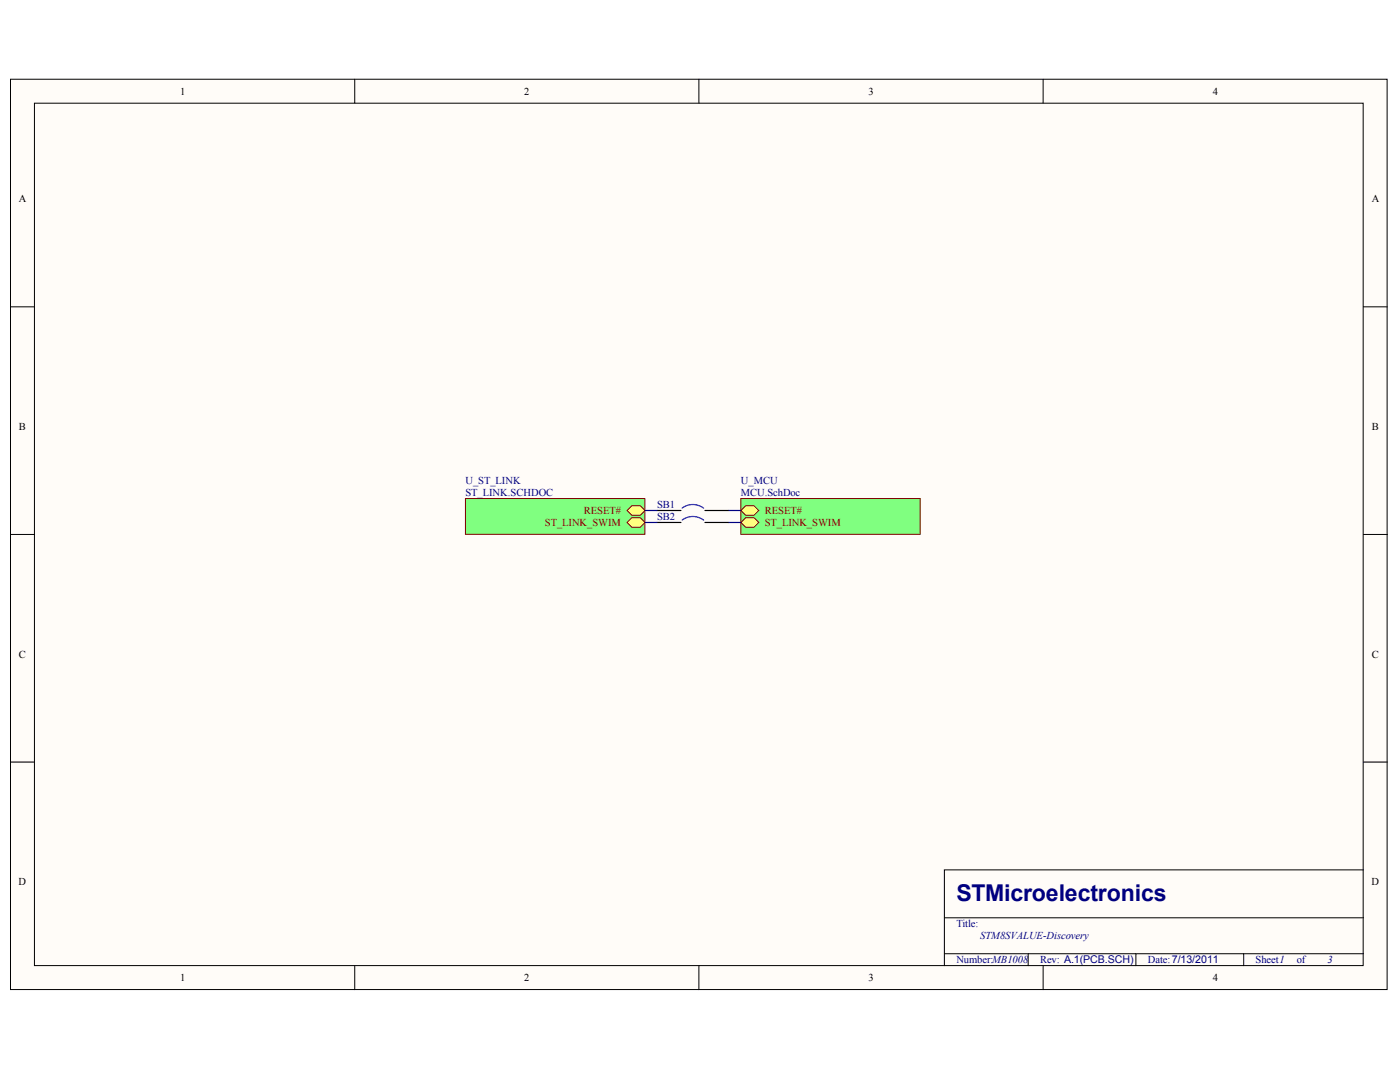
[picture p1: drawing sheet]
<svg xmlns="http://www.w3.org/2000/svg" width="271mm" height="207mm" viewBox="0 0 271 207" stroke-linecap="round" stroke-linejoin="round" font-family="sans-serif">
<g fill="#fffcf8" stroke="#000" stroke-width=".19">
<path d="M2 15.3h266.4v176h-266.4z"/>
<path d="M6.7 20h257.1v166.7h-257.1z"/>
</g>
<g fill="none" stroke="#000" stroke-width=".19">
<path d="M68.6 15.3v4.7M135.3 15.3v4.7M201.9 15.3v4.7M2 59.3h4.7M263.9 59.3h4.6M2 103.3h4.7M263.9 103.3h4.6M2 147.3h4.7M263.9 147.3h4.6M182.8 177.5h81.1M263.9 168.2h-81.1v18.5M68.6 186.7v4.7"/>
<path d="M135.3 186.7v4.7M182.8 184.4h81.1M199 184.4v2.3M201.9 186.7v4.7M219.8 184.4v2.3M240.7 184.4v2.3"/>
</g>
<path d="M143.4 96.4h34.7v6.9h-34.7z" fill="#80ff80" stroke="#800000" stroke-width=".19"/>
<g fill="#ffff80" stroke="#800000" stroke-width=".19">
<path d="M143.4 98.7l.9-.9h1.6l.9 .9-.9 .9h-1.6z" fill-rule="evenodd"/>
<path d="M143.4 101l.9-.9h1.6l.9 .9-.9 .9h-1.6z" fill-rule="evenodd"/>
</g>
<path d="M90.1 96.4h34.7v6.9h-34.7z" fill="#80ff80" stroke="#800000" stroke-width=".19"/>
<g fill="#ffff80" stroke="#800000" stroke-width=".19">
<path d="M121.4 98.7l.9-.9h1.6l.9 .9-.9 .9h-1.6z" fill-rule="evenodd"/>
<path d="M121.4 101l.9-.9h1.6l.9 .9-.9 .9h-1.6z" fill-rule="evenodd"/>
</g>
<path d="M127.1 98.7h4.7M136.4 98.7h4.7M127.1 101h4.7M136.4 101h4.7" fill="none" stroke="#000" stroke-width=".23"/>
<path d="M132 98.2a3.4 3.4 0 0 1 4.2 .1M132 100.6a3.4 3.4 0 0 1 4.2 0" fill="none" stroke="#00f" stroke-width=".23"/>
<path d="M124.8 98.7h2.3M141.1 98.7h2.3M124.8 101h2.3M141.1 101h2.3" fill="none" stroke="#000080" stroke-width=".23"/>
<text font-size="4.5" fill="#000080" x="185.1" y="174.1">STMicroelectronics</text>
<g font-size="2">
<text x="34.8" y="18.3">1</text>
<text x="101.5" y="18.3">2</text>
<text x="168.1" y="18.3">3</text>
<text x="234.7" y="18.3">4</text>
<text x="3.6" y="39.1">A</text>
<text x="265.5" y="39.1">A</text>
<text x="3.7" y="83.2">B</text>
<text x="265.5" y="83.2">B</text>
<text x="3.7" y="127.2">C</text>
<text x="265.5" y="127.2">C</text>
<text x="3.6" y="171.2">D</text>
<text x="265.4" y="171.2">D</text>
<text x="34.8" y="189.7">1</text>
<text x="101.5" y="189.7">2</text>
<text x="168.1" y="189.7">3</text>
<text x="234.7" y="189.7">4</text>
</g>
<g font-size="2" fill="#000080">
<text x="90.1" y="93.6">U_ST_LINK</text>
<text x="90.1" y="95.9">ST_LINK.SCHDOC</text>
<text x="143.4" y="93.6">U_MCU</text>
<text x="143.4" y="95.9">MCU.SchDoc</text>
<text x="127.1" y="98.2">SB1</text>
<text x="127.1" y="100.5">SB2</text>
<text x="185.1" y="179.3">Title:</text>
<text x="189.7" y="181.6">STM8SVALUE-Discovery</text>
<text x="185.1" y="186.2">Number:MB1008</text>
<text x="201.3" y="186.2">Rev: A.1(PCB.SCH)</text>
<text x="222.1" y="186.2">Date:7/13/2011</text>
<text x="243" y="186.2">Sheet1</text>
<text x="251" y="186.2">of</text>
<text x="256.9" y="186.2">3</text>
</g>
<g font-size="2" fill="#800000">
<text x="105.5" y="101.7">ST_LINK_SWIM</text>
<text x="113" y="99.4">RESET#</text>
<text x="148" y="99.4">RESET#</text>
<text x="148" y="101.7">ST_LINK_SWIM</text>
</g>
</svg>
